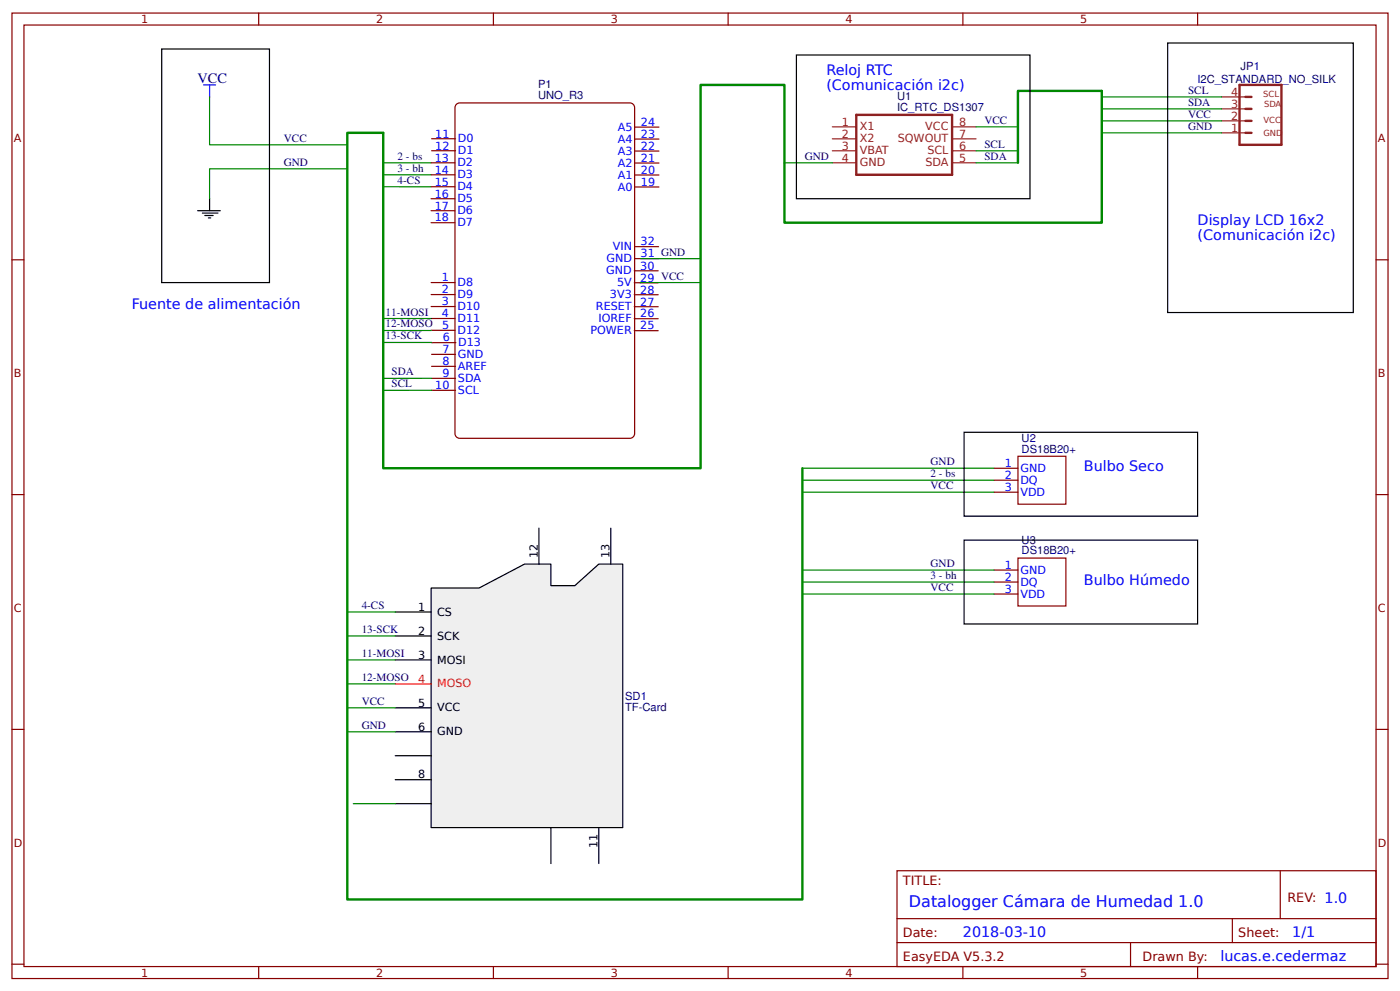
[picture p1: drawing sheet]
<svg xmlns="http://www.w3.org/2000/svg" width="309mm" height="219mm" viewBox="0 0 309 219" stroke-linecap="round" stroke-linejoin="round" font-family="sans-serif">
<g fill="none" stroke="#800" stroke-width=".26">
<path d="M2.6 2.9h304.1v213.2h-304.1zM5.3 5.5h298.7v208h-298.7zM57.1 2.9v2.6M109 2.9v2.6M160.9 2.9v2.6M212.7 2.9v2.6M264.6 2.9v2.6M2.6 57.4h2.7M304 57.4h2.7M2.6 109.2h2.7M304 109.2h2.7M2.6 161.1h2.7"/>
<path d="M304 161.1h2.7M198.2 192.3h105.8v21.2h-105.8zM282.8 192.3v10.6M2.6 213h2.7M57.1 213.5v2.6M109 213.5v2.6M160.9 213.5v2.6M198.2 202.9h105.8M198.2 208.2h105.8M212.7 213.5v2.6M249.8 208.2v5.3M264.6 213.5v2.6"/>
<path d="M272.3 202.9v5.3M304 213h2.7"/>
</g>
<path d="M100.7 23.2l.9-.5h37.5a1.06 1.06 0 0 1 1.1 1.1v72a1.06 1.06 0 0 1-1.1 1h-37.5a1.06 1.06 0 0 1-1.1-1v-72z" fill="#fff" stroke="#800000" stroke-width=".26"/>
<g fill="none" stroke="#800" stroke-width=".26">
<path d="M95.2 36h5.3M95.2 38.6h5.3M95.4 30.6h5.2M95.4 33.3h5.2M140.3 38.7h5.3M140.3 36h5.3M140.3 33.4h5.3M140.3 30.7h5.3M140.3 28.1h5.3M95.2 41.3h5.3M95.2 43.9h5.3M95.2 46.5h5.3"/>
<path d="M95.2 49.2h5.3M140.1 59.8h5.3M140.2 57.1h5.3M140.2 54.5h5.3M140.3 41.3h5.3M95.2 62.4h5.3M95.2 65.1h5.3M95.2 67.7h5.3M95.2 70.4h5.3M95.3 73h5.3M95.4 78.3h5.2M95.4 75.7h5.3"/>
<path d="M140.1 73h5.3M140.1 70.4h5.3M140.1 67.7h5.3M140.1 65.1h5.3M140.1 62.5h5.3M95.4 80.9h5.2M95.4 83.6h5.2M95.4 86.2h5.2"/>
</g>
<path d="M273.8 18.8h9.3v13.2h-9.3zM189.2 25.4h21.1v13.2h-21.1zM275.2 24.1h1.3M275.2 26.7h1.3M275.2 29.3h1.3M275.2 21.4h1.3" fill="none" stroke="#8d2323" stroke-width=".53"/>
<path d="M183.9 28h5.3M183.9 30.7h5.3M183.9 33.3h5.3M183.9 36h5.3M210.3 28h5.3M210.3 30.7h5.3M210.3 33.3h5.3M210.3 36h5.3M269.9 29.3h5.3M269.9 26.7h5.3M269.9 24.1h5.3M269.9 21.4h5.3" fill="none" stroke="#8d2323" stroke-width=".26"/>
<path d="M95.2 129.9h10.6l10.1-5.3h5.8v4.8h5.3l5.3-4.8h5.3v58.2h-42.4z" fill="#efefef" stroke="#000" stroke-width=".26"/>
<g fill="none" stroke="#000" stroke-width=".26">
<path d="M35.7 10.8h23.8v51.6h-23.8zM175.9 12.1h51.6v31.8h-51.6zM258 9.5h41v59.5h-41zM43.7 46.5h5M44.7 47.1h3.5M45.2 47.6h1.9M46 48.1h.6M46.3 43.9v2.6M213 95.5h51.6v18.5h-51.6zM119.1 116.7v7.9M134.9 116.7v7.9M213 119.3h51.6v18.5h-51.6z"/>
<path d="M87.3 135.2h7.9M87.3 140.5h7.9M87.3 145.8h7.9M87.3 156.3h7.9M87.3 161.6h7.9M87.3 166.9h7.9M87.3 172.2h7.9M87.3 177.5h7.9M121.7 182.8v7.9M132.3 182.8v7.9"/>
</g>
<path d="M87.3 151.1h7.9" fill="none" stroke="#f00" stroke-width=".26"/>
<path d="M219.6 103.4h5.3M219.6 106.1h5.3M219.6 108.7h5.3M224.9 100.8h10.6v10.6h-10.6zM219.6 125.9h5.3M219.6 128.6h5.3M219.6 131.2h5.3M224.9 123.3h10.6v10.6h-10.6z" fill="none" stroke="#800" stroke-width=".26"/>
<path d="M224.9 36v-15.9h18.5v29.1h-70.1v-30.4h-18.5v84.6h-70.1v-74.1h-8v169.4h100.6v-95.3" fill="none" stroke="#080" stroke-width=".53"/>
<g fill="none" stroke="#080" stroke-width=".26">
<path d="M46.3 21.4v10.6h30.4M76.7 37.3h-30.4v6.6M84.7 36h10.5M84.7 38.6h10.5M173.3 36h10.6M215.6 36h9.3M215.6 28h9.3M215.6 33.3h9.3M243.4 21.4h26.5M269.9 24.1h-26.5v1.3M269.9 26.7h-26.5v1.3M269.9 29.3h-26.5v1.4"/>
<path d="M84.7 41.2l10.5 .1M154.8 57.1h-13.3M84.7 75.6l10.7 .1M84.7 70.4h10.5M95.3 73h-10.6M154.8 62.4l-13.4 .1M95.4 83.6h-10.7M95.4 86.2h-10.7M177.3 103.4h42.3M177.3 106.1h42.3M177.3 108.7h42.3M76.7 135.2h10.6"/>
<path d="M177.3 125.9h42.3M177.3 128.6h42.3M177.3 131.2h42.3M76.7 140.5h10.6M76.7 145.8h10.6M76.7 151.1h10.6M76.7 156.3h10.6M76.7 161.6h10.6M78.1 177.5h9.2"/>
</g>
<path d="M45 18.8h2.6M46.3 18.8v2.6" fill="none" stroke="#00f" stroke-width=".26"/>
<text font-size="3.5" fill="#00f" x="200.8" y="200.3">Datalogger Cámara de Humedad 1.0</text>
<g font-size="3.2" fill="#00f">
<text x="182.6" y="16.7">Reloj RTC</text>
<text x="182.6" y="19.8">(Comunicación i2c)</text>
<text x="264.6" y="49.7">Display LCD 16x2</text>
<text x="264.6" y="52.9">(Comunicación i2c)</text>
<text x="29.1" y="68.3">Fuente de alimentación</text>
<text x="239.4" y="104">Bulbo Seco</text>
<text x="239.4" y="129.1">Bulbo Húmedo</text>
<text x="212.7" y="206.9">2018-03-10</text>
<text x="285.5" y="206.9">1/1</text>
<text x="269.6" y="212.2">lucas.e.cedermaz</text>
</g>
<text font-size="3.2" fill="#000080" x="43.7" y="18.2">VCC</text>
<g font-size="2.8" fill="#800">
<text x="199.5" y="195.5">TITLE:</text>
<text x="284.4" y="199.2">REV: 1.0</text>
<text x="199.5" y="206.9">Date:</text>
<text x="273.6" y="206.9">Sheet:</text>
<text x="199.5" y="212.2">EasyEDA V5.3.2</text>
<text x="252.4" y="212.2">Drawn By:</text>
</g>
<g font-size="2.5" fill="#800">
<text x="31.2" y="5.1">1</text>
<text x="83.1" y="5.1">2</text>
<text x="134.9" y="5.1">3</text>
<text x="186.8" y="5.1">4</text>
<text x="238.7" y="5.1">5</text>
<text x="3" y="31.5">A</text>
<text x="304.4" y="31.5">A</text>
<text x="3" y="83.3">B</text>
<text x="304.4" y="83.3">B</text>
<text x="3" y="135.2">C</text>
<text x="304.4" y="135.2">C</text>
<text x="3" y="187">D</text>
<text x="304.4" y="187">D</text>
<text x="31.2" y="215.7">1</text>
<text x="83.1" y="215.7">2</text>
<text x="134.9" y="215.7">3</text>
<text x="186.8" y="215.7">4</text>
<text x="238.7" y="215.7">5</text>
</g>
<g font-size="2.5" fill="#000080">
<text x="274.1" y="15.5">JP1</text>
<text x="118.9" y="21.9">UNO_R3</text>
<text x="118.9" y="19.5">P1</text>
<text x="198.2" y="22.2">U1</text>
<text x="262.5" y="23.4">SDA</text>
<text x="262.5" y="20.7">SCL</text>
<text x="264.6" y="18.4">I2C_STANDARD_NO_SILK</text>
<text x="198.2" y="24.6">IC_RTC_DS1307</text>
<text x="217.5" y="27.4">VCC</text>
<text x="262.5" y="26">VCC</text>
<text x="262.5" y="28.7">GND</text>
<text x="62.7" y="31.3">VCC</text>
<text x="87.8" y="35.3">2 - bs</text>
<text x="177.8" y="35.3">GND</text>
<text x="217.5" y="35.3">SDA</text>
<text x="217.5" y="32.6">SCL</text>
<text x="62.7" y="36.6">GND</text>
<text x="87.8" y="37.9">3 - bh</text>
<text x="87.8" y="40.6">4-CS</text>
<text x="85.2" y="69.7">11-MOSI</text>
<text x="85.2" y="72.3">12-MOSO</text>
<text x="85.2" y="75">13-SCK</text>
<text x="86.5" y="82.9">SDA</text>
<text x="86.5" y="85.6">SCL</text>
<text x="225.7" y="97.6">U2</text>
<text x="225.7" y="100">DS18B20+</text>
<text x="205.6" y="105.4">2 - bs</text>
<text x="205.6" y="102.8">GND</text>
<text x="205.6" y="108.1">VCC</text>
<text x="205.6" y="125.3">GND</text>
<text x="225.7" y="120.1">U3</text>
<text x="225.7" y="122.5">DS18B20+</text>
<text x="205.6" y="127.9">3 - bh</text>
<text x="205.6" y="130.5">VCC</text>
<text x="79.9" y="134.5">4-CS</text>
<text x="79.9" y="139.8">13-SCK</text>
<text x="79.9" y="145.1">11-MOSI</text>
<text x="79.9" y="155.7">VCC</text>
<text x="79.9" y="150.4">12-MOSO</text>
<text x="138.1" y="154.6">SD1</text>
<text x="79.9" y="161">GND</text>
<text x="138.1" y="157">TF-Card</text>
</g>
<g font-size="2.5" fill="#8d2323">
<text x="272" y="23.8">3</text>
<text x="272" y="21.1">4</text>
<text x="186" y="27.8">1</text>
<text x="190" y="28.8">X1</text>
<text x="204.4" y="28.8">VCC</text>
<text x="211.9" y="27.8">8</text>
<text x="272" y="29.1">1</text>
<text x="272" y="26.4">2</text>
<text x="186" y="30.4">2</text>
<text x="186" y="33">3</text>
<text x="186" y="35.7">4</text>
<text x="190" y="31.5">X2</text>
<text x="190" y="34.1">VBAT</text>
<text x="198.3" y="31.5">SQWOUT</text>
<text x="204.9" y="34.1">SCL</text>
<text x="211.9" y="30.4">7</text>
<text x="211.9" y="33">6</text>
<text x="211.9" y="35.7">5</text>
<text x="190" y="36.8">GND</text>
<text x="204.4" y="36.8">SDA</text>
</g>
<g font-size="2.5" fill="#00f">
<text x="136.5" y="28.9">A5</text>
<text x="141.6" y="27.8">24</text>
<text x="96.1" y="35.7">13</text>
<text x="96.2" y="30.4">11</text>
<text x="96.2" y="33">12</text>
<text x="101.2" y="31.4">D0</text>
<text x="101.2" y="34.1">D1</text>
<text x="136.5" y="34.2">A3</text>
<text x="136.5" y="31.5">A4</text>
<text x="141.6" y="35.7">21</text>
<text x="141.6" y="33.1">22</text>
<text x="141.6" y="30.5">23</text>
<text x="96.1" y="38.3">14</text>
<text x="96.1" y="41">15</text>
<text x="101" y="36.8">D2</text>
<text x="101" y="39.4">D3</text>
<text x="136.5" y="39.5">A1</text>
<text x="136.5" y="36.8">A2</text>
<text x="141.6" y="41">19</text>
<text x="141.6" y="38.4">20</text>
<text x="96.1" y="43.6">16</text>
<text x="96.1" y="46.3">17</text>
<text x="101" y="42">D4</text>
<text x="101" y="44.7">D5</text>
<text x="101" y="47.3">D6</text>
<text x="136.5" y="42.1">A0</text>
<text x="96.1" y="48.9">18</text>
<text x="101" y="50">D7</text>
<text x="134" y="57.9">GND</text>
<text x="135.4" y="55.3">VIN</text>
<text x="141.4" y="59.5">30</text>
<text x="141.5" y="56.9">31 GND</text>
<text x="141.5" y="54.2">32</text>
<text x="97.6" y="62.2">1</text>
<text x="97.6" y="64.8">2</text>
<text x="101.1" y="63.2">D8</text>
<text x="101.1" y="65.9">D9</text>
<text x="133.9" y="60.6">GND</text>
<text x="134.8" y="65.9">3V3</text>
<text x="136.3" y="63.2">5V</text>
<text x="141.4" y="64.8">28</text>
<text x="141.4" y="62.2">29 VCC</text>
<text x="97.6" y="67.4">3</text>
<text x="97.6" y="70.1">4</text>
<text x="101.1" y="68.5">D10</text>
<text x="101.1" y="71.1">D11</text>
<text x="131.7" y="68.5">RESET</text>
<text x="132.2" y="71.2">IOREF</text>
<text x="141.4" y="70.1">26</text>
<text x="141.4" y="67.5">27</text>
<text x="97.7" y="72.7">5</text>
<text x="97.8" y="75.4">6</text>
<text x="101.1" y="73.8">D12</text>
<text x="101.2" y="76.5">D13</text>
<text x="130.4" y="73.8">POWER</text>
<text x="141.4" y="72.8">25</text>
<text x="97.7" y="78">7</text>
<text x="97.7" y="80.7">8</text>
<text x="97.7" y="83.3">9</text>
<text x="101.2" y="79.1">GND</text>
<text x="101.2" y="81.7">AREF</text>
<text x="96.2" y="85.9">10</text>
<text x="101.2" y="84.4">SDA</text>
<text x="101.2" y="87">SCL</text>
<text x="222" y="103.2">1</text>
<text x="222" y="105.8">2</text>
<text x="225.4" y="104.2">GND</text>
<text x="225.4" y="106.9">DQ</text>
<text x="222" y="108.5">3</text>
<text x="225.4" y="109.5">VDD</text>
<text x="222" y="125.7">1</text>
<text x="222" y="128.3">2</text>
<text x="222" y="130.9">3</text>
<text x="225.4" y="126.7">GND</text>
<text x="225.4" y="129.4">DQ</text>
<text x="225.4" y="132">VDD</text>
</g>
<g font-size="2.5">
<text x="118.8" y="123.3" transform="rotate(-90 118.8 123.3)">12</text>
<text x="134.7" y="123.3" transform="rotate(-90 134.7 123.3)">13</text>
<text x="92.4" y="134.9">1</text>
<text x="96.6" y="136">CS</text>
<text x="92.4" y="140.2">2</text>
<text x="96.6" y="141.3">SCK</text>
<text x="92.4" y="145.5">3</text>
<text x="96.6" y="146.6">MOSI</text>
<text x="92.4" y="156.1">5</text>
<text x="92.4" y="161.4">6</text>
<text x="96.6" y="157.1">VCC</text>
<text x="96.6" y="162.4">GND</text>
<text x="92.4" y="172">8</text>
<text x="132" y="187.3" transform="rotate(-90 132 187.3)">11</text>
</g>
<g font-size="2.5" fill="#f00">
<text x="92.4" y="150.8">4</text>
<text x="96.6" y="151.8">MOSO</text>
</g>
<g font-size="1.9" fill="#8d2323">
<text x="279.1" y="21.4">SCL</text>
<text x="279.3" y="23.5">SDA</text>
<text x="279.1" y="27.2">VCC</text>
<text x="279.1" y="30.1">GND</text>
</g>
</svg>
